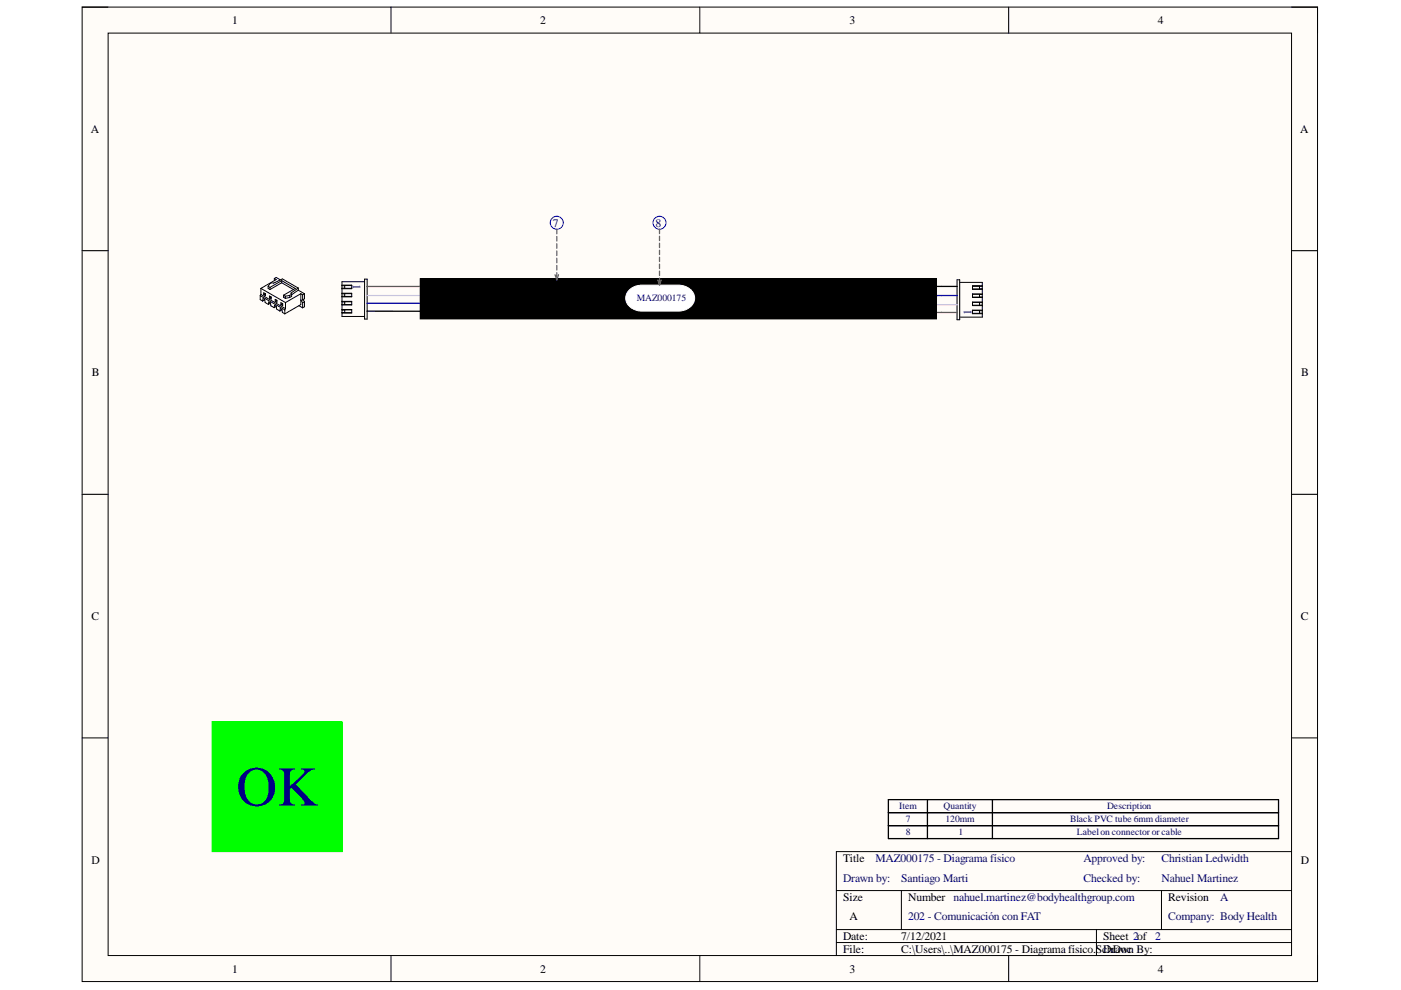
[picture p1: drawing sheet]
<svg xmlns="http://www.w3.org/2000/svg" width="297mm" height="210mm" viewBox="0 0 297 210" stroke-linecap="round" stroke-linejoin="round" font-family="sans-serif">
<path d="M17.4 1.5h261.9v206.6h-261.9z" fill-rule="evenodd" fill="#fffcf8"/>
<path d="M17.4 1.5h261.9v206.6h-261.9z" fill="none" stroke="#000" stroke-width=".21"/>
<path d="M22.9 7h250.9v195.6h-250.9z" fill-rule="evenodd" fill="#fffcf8"/>
<g fill="none" stroke="#000" stroke-width=".21">
<path d="M17.4 1.5h5.5M22.9 7h250.9v195.6h-250.9zM82.9 1.5v5.5M148.4 1.5v5.5M213.9 1.5v5.5M273.8 1.5h5.5v5.5M17.4 53.2h5.5M58.2 59l.4 .3-3.3 1.8M58.2 59l.4-.2 .8 .5M58.2 59v.5M59.7 60l2.5 1.4M59.7 59.5l2.9 1.7-2.5 1.4"/>
<path d="M59.7 60l-2.5 1.4M59.7 59.5l-2.5 1.4M59.7 59.5v.5M77.3 59.2h.5v8.5h-.5zM77.3 59.7h-4.8v7.4h4.8M89.1 59.1h109.5v8.5h-109.5zM202.9 59.3h.6v8.5h-.6zM203.5 59.9h4.8v7.3h-4.8M273.8 53.2h5.5M55.2 62.7l5.2 3M55.2 62.7v.8l.5 .3M55.3 61.1l5.2 3.1"/>
<path d="M55.3 61.1v1.3M55.3 62.4l5.2 3M55.3 62.4l-.1 .3M55.9 62.1l.4 .2v.4l-.4-.2zM56.1 63.5l.1 .6 .7 .4M56.1 63.5l-.3-.2-.1 .5M56.1 63.6l-.4 .2M56.2 62.3l.1 .1M56.2 62.3l-.3 .2M56.2 62.2v.1M56.9 60.7v.5l.3 .2M56.9 60.7l.3 .2"/>
<path d="M56.9 60.7l.3-.5 .4-.3 .4 .1 1.9-.9 3.3 2M56.9 64.5l.1-.5 .3 .2 .1 .6 .7 .4M57.1 62.8l.4 .2v.4l-.4-.2zM57.2 60.9v.5M57.4 64.3l-.5 .2M57.4 63l-.3 .2M57.4 63l.1 .1M57.4 62.9v.1M58.1 65.2l.1-.5 .4 .2 .1 .6 .6 .4M58.4 63.5l.3 .2v.4l-.3-.2zM58.6 65l-.5 .2M58.6 63.7l.1 .1"/>
<path d="M58.6 63.7l-.2 .2M58.6 63.6v.1M59.3 65.9l.1-.5 .4 .2 .1 .6 .5 .3M59.6 64.2l.3 .2v.4l-.3-.2zM59.8 65.7l-.5 .2M59.8 64.4l-.2 .2M59.8 64.4l.1 .1M59.8 64.3v.1M60.1 62.6v.4l.4 .3M60.1 62.6l.4 .2M60.4 65.7v.8M60.5 62.8v.5"/>
<path d="M60.5 65.4l-.1 .3M60.5 64.2v1.2M61.4 63.1l-.9 .2M61.4 62.6l-.9 .2M61.4 62.6v.5M61.8 62.4v.4l-.4 .3M61.8 62.4l-.4 .2M63.2 61.5l-1.4 1M63.2 61.5l1.4 .8M63.2 61.1l-1.5 1 .1 .3M63.2 61.1v.4M63.4 64.8l.8 .5"/>
<path d="M63.8 62.3l.4 .2M63.8 62.3l-3.3 1.9M63.8 62.3v2.3l-3.4 1.9M64.2 62.5v1.1M64.2 64.2v1.1M64.2 63.6l-.4 .1 .4 .5M64.3 63.5l.3 .5M64.6 62.3l-.4 .2M64.6 62.3v1.1l-.4 .2M64.6 64v1l-.4 .3M64.6 64l-.4 .2M72.5 62.2h2.1v.7h-2.1"/>
<path d="M72.5 60.5h2.1v.7h-2.1M72.5 63.9h2.1v.8h-2.1M72.5 65.6h2.1v.8h-2.1M72.5 61.1h2.1M72.5 60.6h.6M72.5 64h.6M72.5 64.5l2.1 .1M72.5 66.3h.6M72.5 62.8h.6M73.1 62.3v.6h1.5M73.1 65.7v.6h1.5M74.6 60.5h-1.5v.6"/>
<path d="M74.6 64h-1.5v.6M74.6 65.7h-2.1M74.6 62.3h-2.1M206.2 60.7h1.5v.6h-1.5M206.2 62.4h1.5v.6M206.2 65.8h1.5v.6M206.2 64.1l2.1 .1M207.7 61.2h.6M207.7 64.7h.6M207.7 65.9h.6M207.7 64.1v.6h-1.5M207.7 62.4h.6"/>
<path d="M207.7 60.7h.6M208.3 60.6h-2.1v.8h2.1M208.3 64h-2.1v.8h2.1M208.3 65.8h-2.1v.7h2.1M208.3 62.3h-2.1v.8h2.1M208.3 66.4h-2.1M208.3 63h-2.1M17.4 104.8h5.5M273.8 104.8h5.5M17.4 156.5h5.5M273.8 156.5h5.5M177.3 188.8h96.5"/>
<path d="M177.3 197.1h96.5M177.3 199.8h96.5M191.1 188.8v8.3M232.5 197.1v5.5M246.3 188.8v8.3M273.8 180.6h-96.5v22M82.9 202.6v5.5M148.4 202.6v5.5M213.9 202.6v5.5M279.3 202.6v5.5"/>
</g>
<path d="M77.8 60.7h114.4v6.1h3.3v-.6h4.2" fill="none" stroke="#f00" stroke-width=".27"/>
<path d="M77.8 62.7h112.5v2.4h7.7v-.5h1.7" fill="none" stroke="#f9f" stroke-width=".27"/>
<path d="M199.7 62.7h-3.1v1.6h-118.8" fill="none" stroke="#00f" stroke-width=".27"/>
<path d="M199.7 60.7h-6.1v5.5l-115.8-.2M188.4 169.5h82.7v8.3h-82.7zM188.4 172.3h82.7M188.4 175.1h82.7M196.6 169.5v8.3M210.4 169.5v8.3" fill="none" stroke="#000" stroke-width=".27"/>
<path d="M89.1 59.1h109.5v8.5h-109.5z" fill-rule="evenodd" fill="#000"/>
<path d="M133.4 61.5a3.9 3.9 0 0 1 2.7-1h7.7a2.99 2.99 0 0 1 3.4 3.3 3.4 3.4 0 0 1-3.4 2.2h-7.7a2.98 2.98 0 0 1-3.3-3.4z" fill="#fff"/>
<path d="M133.4 61.5a3.9 3.9 0 0 1 2.7-1h7.7a2.99 2.99 0 0 1 3.4 3.3 3.4 3.4 0 0 1-3.4 2.2h-7.7a2.98 2.98 0 0 1-3.3-3.4z" fill="none" stroke="#fff" stroke-width=".21"/>
<g fill="none" stroke="#00f" stroke-width=".21">
<circle cx="118" cy="47.2" r="1.38"/>
<circle cx="139.8" cy="47.2" r="1.38"/>
</g>
<g fill="none" stroke="#646464" stroke-width=".27">
<path d="M117.7 58.3l.3 1.1 .4-1.1M118 48.6v1M118 50.1v1M118 51.7v.9M118 53.2v1M118 54.7v1M118 56.3v.9M118 57.8v1M139.5 59.4l.3 1.1 .4-1.1M139.8 48.6v.9M139.8 50.1v.9M139.8 51.6v.9"/>
<path d="M139.8 53.1v.9M139.8 54.5v1M139.8 56v.9M139.8 57.5v.9M139.8 59v.9"/>
</g>
<path d="M45 153h27.6v27.6h-27.6z" fill-rule="evenodd" fill="#0f0"/>
<path d="M45 153h27.6v27.6h-27.6z" fill="none" stroke="#0f0" stroke-width=".21"/>
<path d="M199.7 64.6h3.3" fill="none" stroke="#f9f" stroke-width=".27"/>
<path d="M199.7 62.7h3.3" fill="none" stroke="#00f" stroke-width=".27"/>
<path d="M199.7 66.2h3.3" fill="none" stroke="#f00" stroke-width=".27"/>
<path d="M199.7 60.7h3.3" fill="none" stroke="#000" stroke-width=".27"/>
<text font-size="11.9" fill="#000080" x="50.1" y="170.8">OK</text>
<g font-size="2.5">
<text x="49.2" y="5.1">1</text>
<text x="114.5" y="5.1">2</text>
<text x="180.1" y="5.1">3</text>
<text x="245.5" y="5.1">4</text>
<text x="19.3" y="28.1">A</text>
<text x="275.7" y="28.1">A</text>
<text x="19.5" y="79.8">B</text>
<text x="275.9" y="79.8">B</text>
<text x="19.4" y="131.5">C</text>
<text x="275.8" y="131.5">C</text>
<text x="19.4" y="183.1">D</text>
<text x="178.7" y="182.8">Title</text>
<text x="275.8" y="183.1">D</text>
<text x="178.7" y="191">Size</text>
<text x="192.5" y="191">Number nahuel.martinez@bodyhealthgroup.com</text>
<text x="247.7" y="191">Revision</text>
<text x="180.1" y="195.2">A</text>
<text x="178.7" y="199.3">Date:</text>
<text x="178.7" y="202.1">File:</text>
<text x="191.1" y="199.3">7/12/2021</text>
<text x="191.1" y="202.1">C:\Users\..\MAZ000175 - Diagrama físico.ScDrawn By:</text>
<text x="233.9" y="199.3">Sheet 2of 2</text>
<text x="234.8" y="202.1">hDoc</text>
<text x="49.2" y="206.2">1</text>
<text x="114.5" y="206.2">2</text>
<text x="180.1" y="206.2">3</text>
<text x="245.5" y="206.2">4</text>
</g>
<g font-size="2.5" fill="#000080">
<text x="117.2" y="48.1">7</text>
<text x="139" y="48.1">8</text>
<text x="74.8" y="60.3" transform="rotate(90 74.8 60.3)">1</text>
<text x="206" y="66.7" transform="rotate(-90 206 66.7)">1</text>
<text x="185.6" y="182.8">MAZ000175 - Diagrama físico</text>
<text x="229.8" y="182.8">Approved by:</text>
<text x="246.2" y="182.8">Christian Ledwidth</text>
<text x="178.7" y="187">Drawn by:</text>
<text x="191.1" y="187">Santiago Marti</text>
<text x="229.8" y="187">Checked by:</text>
<text x="246.2" y="187">Nahuel Martinez</text>
<text x="258.7" y="191">A</text>
<text x="192.5" y="195.2">202 - Comunicación con FAT</text>
<text x="247.7" y="195.2">Company: Body Health</text>
</g>
<g font-size="2" fill="#000080">
<text x="135" y="63.9">MAZ000175</text>
<text x="190.7" y="171.6">Item</text>
<text x="200.1" y="171.6">Quantity</text>
<text x="234.7" y="171.6">Description</text>
<text x="192" y="177.1">8</text>
<text x="192" y="174.4">7</text>
<text x="200.5" y="174.4">120mm</text>
<text x="203.2" y="177.1">1</text>
<text x="226.9" y="174.4">Black PVC tube 6mm diameter</text>
<text x="228.3" y="177.1">Labelon connector or cable</text>
</g>
</svg>
